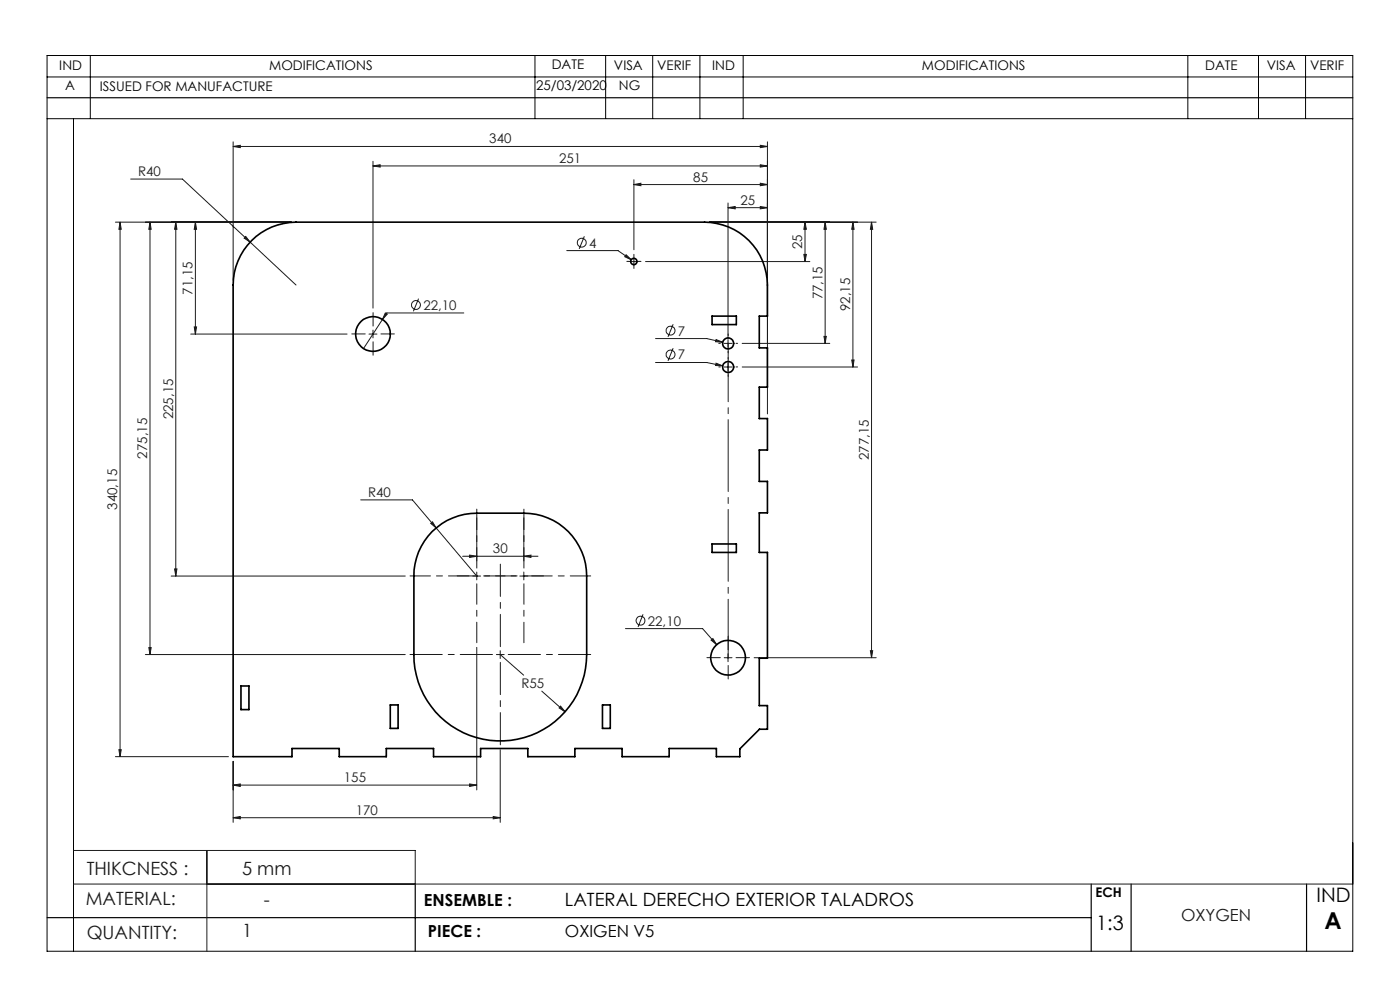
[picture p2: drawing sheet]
<svg xmlns="http://www.w3.org/2000/svg" width="297mm" height="210mm" viewBox="0 0 297 210" stroke-linecap="round" stroke-linejoin="round" font-family="sans-serif">
<g fill="none" stroke="#191924" stroke-width=".21">
<path d="M27.7 38h11l14.4 13.4M49.5 31.1l1.5-.3v.5zM49.5 30.1v29.4M49.5 31.1h113.3M79.1 35.2l1.5-.2v.4zM79.1 34.2v31.2M79.1 35.2h83.7M134.5 39.1l1.5-.2v.5zM134.5 38.1v14.9M134.5 39.1h28.3M161.3 38.9l1.5 .2-1.5 .3zM161.3 35l1.5 .2-1.5 .2z"/>
<path d="M161.3 30.8l1.5 .3-1.5 .2zM162.8 30.1v57.7M24.5 47.1h37.3M25.5 47.1l.2 1.5h-.5zM25.5 47.1v113.4M31.8 47.1l.3 1.5h-.5zM31.8 47.1v91.7M37.3 47.1l.2 1.5h-.5zM37.3 47.1v75.1M41.5 47.1l.2 1.5h-.5zM41.5 47.1v23.8M51.8 50.5l.3-.3 1 1.2z"/>
<path d="M53.1 51.4l9.7 9.1M120.2 53.2h10.9l2.8 1.9M124 50.1l-1.1 2.7M132.8 54l1.1 1.1-1.4-.6zM133.6 55.5h1.7M134.5 54.6v1.7M136.9 55.5h34.9M150.5 47.1h35.4M154.4 44.1l1.6-.3v.5zM154.4 43.1v28.8M154.4 44.1h8.4M161.3 43.8l1.5 .3-1.5 .2z"/>
<path d="M170.5 54h.6l-.3 1.5zM170.8 47.1v8.4M170.8 47.1l.3 1.5h-.6zM175 47.1v25.7M175 47.1l.3 1.5h-.5zM180.9 47.1v30.7M180.9 47.1l.3 1.5h-.5zM184.9 47.1v92.4M184.9 47.1l.2 1.5h-.5zM40.5 70.9h33.1M41.2 69.3h.5l-.2 1.6zM78.3 70.9h1.7"/>
<path d="M79.1 70v1.7M81.1 67.8l-4 6.1M81.7 66.4l.5 .2-1.1 1.2zM88.8 63.4l-1.1 2.6M98.4 66.4h-16.3l-1 1.4M139.1 71.8h10.8l3.4 .8M139.1 76.9h10.8l3.4 .7M142.8 68.8l-1.1 2.7M142.8 73.9l-1.1 2.6M151.9 72l1.4 .6-1.5-.1zM151.9 77l1.4 .6-1.5-.1zM153.6 72.8h1.7"/>
<path d="M153.6 77.8h1.7M154.4 72v1.7M154.4 77v1.7M157.4 72.8h18.6M157.4 77.8h24.5M174.8 71.4h.5l-.3 1.4zM180.7 76.4h.5l-.3 1.4zM76.5 106h11l13.6 16.2M91.4 111l.4-.3 .7 1.3zM98.1 118h16M99.6 117.7l1.5 .3-1.5 .2zM101.1 109.8v9.2"/>
<path d="M111.1 118l1.5-.3v.5zM111.1 109.8v9.2M30.8 138.8h55.2M31.6 137.4h.5l-.3 1.4zM36.3 122.2h49.7M37 120.7h.5l-.2 1.5zM100.3 122.2h1.7M101.1 121.3v1.7M101.1 137.3v30.3M105.3 138.8h1.7M106.1 138v1.7M106.1 138.8l5 4.4"/>
<path d="M110.3 122.2h1.7M111.1 121.3v1.7M132.7 133.3h16.3l3 3.5M136.4 130.3l-1 2.7M150.8 135.8l.4-.3 .8 1.3zM153.6 139.5h1.7M154.4 138.7v1.7M160 139.5h25.9M184.6 138h.5l-.2 1.5zM25.2 159h.5l-.2 1.5zM106.1 159v15.4M114.9 146.6l5 4.4"/>
<path d="M118.9 149.8l1 1.2-1.3-.8zM24.5 160.5h24M49.5 173.5l1.5-.3v.5zM49.5 166.5l1.5-.2v.5zM49.5 161.5v12.9M49.5 173.5h56.6M49.5 166.5h51.6M99.6 166.3l1.5 .2-1.5 .3zM104.6 173.2l1.5 .3-1.5 .2zM15.6 180.4h72.5v7.1M15.6 187.5h271.4M43.9 180.4v21.4"/>
<circle cx="123.4" cy="51.5" r=".94"/>
<circle cx="88.2" cy="64.7" r=".95"/>
<circle cx="142.2" cy="70.1" r=".95"/>
<circle cx="142.2" cy="75.2" r=".95"/>
<circle cx="135.9" cy="131.7" r=".94"/>
</g>
<g fill="none" stroke="#191924" stroke-width=".21" stroke-dasharray="15.2 1.3 1.3 1.3">
<path d="M133.6 55.4h-.6M134.5 54.6v-.7M134.5 56.3v.7M135.3 55.4h.7M77.5 70.8h-2.9M79.1 69.2v-2.9M79.1 72.5v2.9M80.8 70.8h2.9M152.8 72.8h-.3M152.8 77.8h-.3M154.5 71.2v-.4M154.5 74.5v.3"/>
<path d="M154.5 76.2v-.4M154.5 79.5v.3M156.1 72.8h.4M156.1 77.8h.4M152.8 139.5h-2.8M154.5 137.8v-2.8M156.1 139.5h2.9M154.5 141.2v2.8"/>
</g>
<path d="M104.5 138.8h-17.5M106.1 137.2v-17.5M107.8 138.8h17.5M106.1 140.5v17.5" fill="none" stroke="#191924" stroke-width=".21" stroke-dasharray="15.2 1.3 1.3 1.3" stroke-dashoffset="8.4"/>
<path d="M99.5 122.2h-12.5M101.1 120.5v-12.5M101.1 123.8v12.5M102.8 122.2h12.5M109.5 122.2h-12.5M111.1 120.5v-12.5M111.1 123.8v12.5M112.8 122.2h12.5" fill="none" stroke="#191924" stroke-width=".21" stroke-dasharray="15.2 1.3 1.3 1.3" stroke-dashoffset="10.9"/>
<g fill="none" stroke="#000" stroke-width=".21">
<path d="M10 16.3h277M10 11.8h277v190h-277zM19.2 11.8v13.3M113.5 11.8v13.3M128.5 11.8v13.3M138.5 11.8v13.3M148.5 11.8v13.3M157.7 11.8v13.3M252 11.8v13.3M267 11.8v13.3M277 11.8v13.3M10 25.2h277"/>
<path d="M15.6 25.2v176.6"/>
</g>
<path d="M10 20.7h277M10 194.7h221.5M88.1 187.5v14.3M231.5 187.5v14.3M240 187.5v14.3M277.2 187.5v14.3" fill="none" stroke="#000" stroke-width=".25"/>
<path d="M154.5 72.8v66.7" fill="none" stroke="#191924" stroke-width=".21" stroke-dasharray="15.2 1.3 1.3 1.3" stroke-dashoffset="2.9"/>
<g fill="#191924">
<path d="M161.3 43.8l1.5 .3-1.5 .2zM154.4 44.1l1.6-.3v.5z"/>
<path d="M161.3 38.9l1.5 .2-1.5 .3zM134.5 39.1l1.5-.2v.5zM161.3 35l1.5 .2-1.5 .2zM79.1 35.2l1.5-.2v.4zM104.6 173.2l1.5 .3-1.5 .2zM49.5 173.5l1.5-.3v.5zM99.6 166.3l1.5 .2-1.5 .3zM49.5 166.5l1.5-.2v.5zM111.1 118l1.5-.3v.5zM99.6 117.7l1.5 .3-1.5 .2z"/>
<path d="M151.9 72l-.1 .5 1.5 .1zM151.9 77l-.1 .5 1.5 .1zM150.8 135.8l1.2 1-.8-1.3zM132.8 54l-.3 .5 1.4 .6zM81.7 66.4l-.6 1.4 1.1-1.2zM49.5 31.1l1.5-.3v.5zM161.3 30.8l1.5 .3-1.5 .2zM118.9 149.8l-.3 .4 1.3 .8zM91.4 111l1.1 1-.7-1.3zM52.1 50.2l-.3 .3 1.3 .9z"/>
<path d="M170.8 47.1l.3 1.5h-.6zM170.5 54h.6l-.3 1.5zM41.5 47.1l.2 1.5h-.5zM41.2 69.3h.5l-.2 1.6zM25.5 47.1l.2 1.5h-.5zM25.2 159h.5l-.2 1.5zM175 47.1l.3 1.5h-.5zM174.8 71.4h.5l-.3 1.4zM180.9 47.1l.3 1.5h-.5zM180.7 76.4h.5l-.3 1.4zM184.9 47.1l.2 1.5h-.5zM184.6 138h.5l-.2 1.5zM31.8 47.1l.3 1.5h-.5zM31.6 137.4h.5l-.3 1.4zM37.3 47.1l.2 1.5h-.5zM37 120.7h.5l-.2 1.5z"/>
</g>
<g fill="none" stroke="#000" stroke-width=".35">
<path d="M53.4 51a13.3 13.3 0 0 1 9.4-3.9h86.7a13.4 13.4 0 0 1 13.3 13.4v6.6h-1.7v6.7h1.7v8.3h-1.7v6.7h1.7v6.7h-1.7v6.6h1.7v6.7h-1.7v8.4h1.7v22.4h-1.7v10.1h1.7v5h-1.7l-4.1 4.1v1.7h-5v-1.7h-10v1.7h-10v-1.7h-10v1.7h-10v-1.7h-10v1.7h-10v-1.7h-10v1.7h-10v-1.7h-10.1v1.7h-12.4v-100a13.4 13.4 0 0 1 3.9-9.5zM151.1 67.1h5.1v1.8h-5.1zM91.7 112.7a13.6 13.6 0 0 1 9.4-3.8h10a13.3 13.3 0 0 1 13.4 13.3v16.6a18.3 18.3 0 0 1-18.4 18.4 18.3 18.3 0 0 1-18.3-18.4v-16.6a13.2 13.2 0 0 1 3.9-9.5zM151.1 115.4h5.1v1.8h-5.1zM51.1 145.5h1.7v5h-1.7zM82.8 149.5h1.7v5h-1.7zM127.8 149.5h1.7v5h-1.7z"/>
<circle cx="134.4" cy="55.5" r=".67"/>
<circle cx="79.1" cy="70.9" r="3.7"/>
<circle cx="154.5" cy="72.9" r="1.18"/>
<circle cx="154.5" cy="77.9" r="1.17"/>
<circle cx="154.5" cy="139.5" r="3.7"/>
</g>
<text font-size="4.9" x="281" y="197.1">A</text>
<g font-size="4.2">
<text x="279.3" y="191.4">IND</text>
<text x="232.5" y="197.2">1:3</text>
</g>
<g font-size="3.9" fill="#191924">
<text x="18.4" y="185.6">THIKCNESS :</text>
<text x="51.3" y="185.6">5 mm</text>
<text x="18.2" y="192">MATERIAL:</text>
<text x="55.9" y="192.2">-</text>
<text x="18.4" y="199.3">QUANTITY:</text>
<text x="51.4" y="198.8">1</text>
</g>
<text font-size="3.9" x="119.9" y="192.2">LATERAL DERECHO EXTERIOR TALADROS</text>
<g font-size="3.5">
<text x="89.9" y="192.2">ENSEMBLE :</text>
<text x="90.8" y="198.8">PIECE :</text>
<text x="119.9" y="198.8">OXIGEN V5</text>
</g>
<text font-size="3.5" fill="#191924" x="250.5" y="195.3">OXYGEN</text>
<g font-size="2.8">
<text x="12.6" y="14.8">IND</text>
<text x="57.1" y="14.8">MODIFICATIONS</text>
<text x="117" y="14.7">DATE</text>
<text x="130.3" y="14.8">VISA</text>
<text x="139.4" y="14.8">VERIF</text>
<text x="151.1" y="14.8">IND</text>
<text x="195.6" y="14.8">MODIFICATIONS</text>
<text x="255.7" y="14.8">DATE</text>
<text x="268.7" y="14.8">VISA</text>
<text x="277.9" y="14.9">VERIF</text>
<text x="13.9" y="19.1">A</text>
<text x="21.2" y="19.3">ISSUED FOR MANUFACTURE</text>
<text x="113.7" y="19.1">25/03/2020</text>
<text x="131.3" y="19.1">NG</text>
<text x="232.4" y="190.3">ECH</text>
</g>
<g font-size="2.8" fill="#191924">
<text x="103.8" y="30.4">340</text>
<text x="118.6" y="34.6">251</text>
<text x="29.3" y="37.3">R40</text>
<text x="147.1" y="38.5">85</text>
<text x="157.1" y="43.4">25</text>
<text x="125" y="52.5">4</text>
<text x="170.2" y="52.8" transform="rotate(-90 170.2 52.8)">25</text>
<text x="40.9" y="62.5" transform="rotate(-90 40.9 62.5)">71,15</text>
<text x="89.8" y="65.7">22,10</text>
<text x="174.5" y="63.5" transform="rotate(-90 174.5 63.5)">77,15</text>
<text x="180.3" y="66" transform="rotate(-90 180.3 66)">92,15</text>
<text x="143.8" y="71.2">7</text>
<text x="143.8" y="76.3">7</text>
<text x="36.7" y="88.9" transform="rotate(-90 36.7 88.9)">225,15</text>
<text x="31.2" y="97.3" transform="rotate(-90 31.2 97.3)">275,15</text>
<text x="184.3" y="97.6" transform="rotate(-90 184.3 97.6)">277,15</text>
<text x="78.1" y="105.4">R40</text>
<text x="24.9" y="108.1" transform="rotate(-90 24.9 108.1)">340,15</text>
<text x="104.6" y="117.4">30</text>
<text x="137.5" y="132.7">22,10</text>
<text x="110.6" y="146">R55</text>
<text x="73" y="165.9">155</text>
<text x="75.5" y="172.8">170</text>
</g>
</svg>
